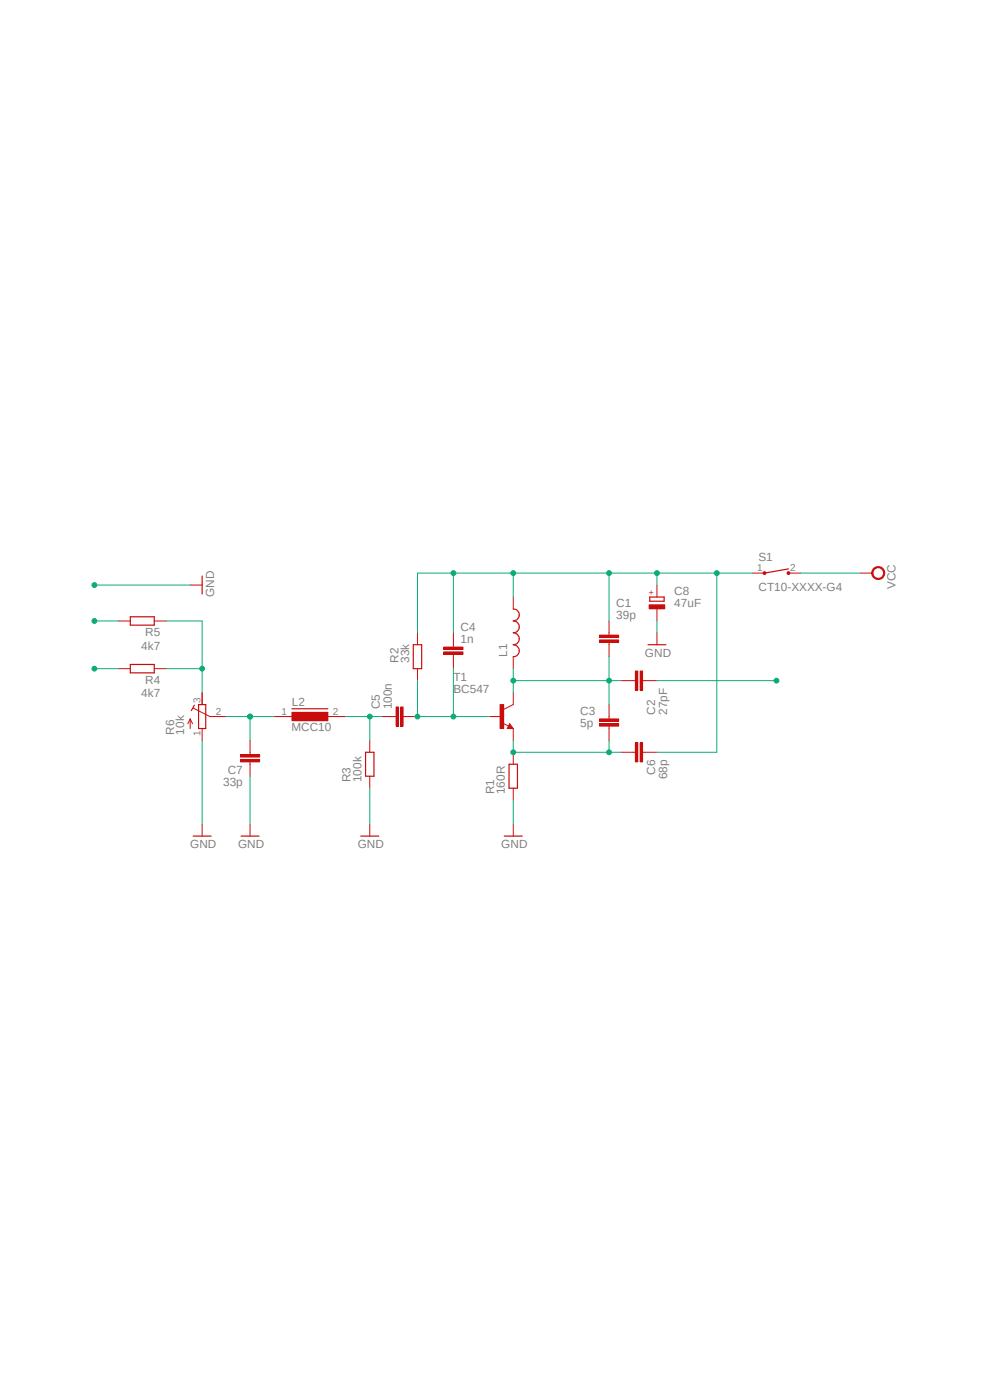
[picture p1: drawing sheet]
<svg xmlns="http://www.w3.org/2000/svg" width="210mm" height="297mm" viewBox="0 0 210 297" stroke-linecap="round" stroke-linejoin="round" font-family="sans-serif">
<path d="M19 116.5l171.8 64.1M190.8 116.5l-171.8 64.1" fill="none" stroke="#fff" stroke-width=".21"/>
<path d="M129.2 134.2v.5M129.2 136.3v.5" fill="none" stroke="#c90d0c" stroke-width=".21"/>
<path d="M127.2 135.8h4v.5h-4z" fill-rule="evenodd" fill="#c90d0c"/>
<path d="M127.2 135.8h4v.5h-4z" fill="none" stroke="#c90d0c" stroke-width=".21"/>
<path d="M127.2 134.7h4v.6h-4z" fill-rule="evenodd" fill="#c90d0c"/>
<path d="M127.2 134.7h4v.6h-4zM129.2 131.7v2.5M129.2 136.8v2.5" fill="none" stroke="#c90d0c" stroke-width=".21"/>
<path d="M137.8 126.7h3.1v.9h-3.1z" fill="none" stroke="#c90d0c" stroke-width=".25"/>
<path d="M137.7 128.3h3.3v.9h-3.3z" fill-rule="evenodd" fill="#c90d0c"/>
<path d="M108.9 126.7v2.5M108.9 139.3v2.6M137.7 128.3h3.3v.9h-3.3zM139.4 124.1v2.6M139.4 129.2v2.5M106.6 153.4l1.3 .7M108.1 153.5l.8 1.1h-1.3zM108.9 159.6v2.5M108.9 149.5l-2.1 1M108.9 167.2v2.6" fill="none" stroke="#c90d0c" stroke-width=".21"/>
<path d="M108.9 129.2a1.27 1.27 0 0 1 1.3 1.3 1.27 1.27 0 0 1-1.3 1.2 1.25 1.25 0 0 1 1.3 1.3 1.25 1.25 0 0 1-1.3 1.2 1.27 1.27 0 0 1 1.3 1.3 1.27 1.27 0 0 1-1.3 1.3 1.27 1.27 0 0 1 1.3 1.2 1.27 1.27 0 0 1-1.3 1.3M108.1 154.1l.1 .2h-.3l.2-.5 .5 .6h-.7M108 162.1h1.8v5.1h-1.8z" fill="none" stroke="#c90d0c" stroke-width=".25"/>
<path d="M106.1 149.5h.7v5.1h-.7z" fill-rule="evenodd" fill="#c90d0c"/>
<path d="M103.8 152h2.5M106.1 149.5h.7v5.1h-.7zM108.9 146.9v2.6M108.9 154.6v2.5M134.3 144.4h.5M136.3 144.4h.5" fill="none" stroke="#c90d0c" stroke-width=".21"/>
<path d="M134.8 142.4h.5v4h-.5z" fill-rule="evenodd" fill="#c90d0c"/>
<path d="M134.8 142.4h.5v4h-.5z" fill="none" stroke="#c90d0c" stroke-width=".21"/>
<path d="M135.8 142.4h.5v4h-.5z" fill-rule="evenodd" fill="#c90d0c"/>
<path d="M129.2 152v.5M129.2 154.1v.5M131.7 144.4h2.6M135.8 142.4h.5v4h-.5zM136.8 144.4h2.6" fill="none" stroke="#c90d0c" stroke-width=".21"/>
<path d="M127.2 153.5h4v.6h-4z" fill-rule="evenodd" fill="#c90d0c"/>
<path d="M127.2 153.5h4v.6h-4z" fill="none" stroke="#c90d0c" stroke-width=".21"/>
<path d="M127.2 152.5h4v.5h-4z" fill-rule="evenodd" fill="#c90d0c"/>
<path d="M127.2 152.5h4v.5h-4zM129.2 149.5v2.5M129.2 154.6v2.5M134.3 159.6h.5M136.3 159.6h.5" fill="none" stroke="#c90d0c" stroke-width=".21"/>
<path d="M134.8 157.6h.5v4h-.5z" fill-rule="evenodd" fill="#c90d0c"/>
<path d="M134.8 157.6h.5v4h-.5z" fill="none" stroke="#c90d0c" stroke-width=".21"/>
<path d="M135.8 157.6h.5v4h-.5z" fill-rule="evenodd" fill="#c90d0c"/>
<path d="M131.7 159.6h2.6M135.8 157.6h.5v4h-.5zM136.8 159.6h2.6" fill="none" stroke="#c90d0c" stroke-width=".21"/>
<path d="M167.3 120.7l-5.1 .9" fill="none" stroke="#c90d0c" stroke-width=".25"/>
<circle cx="162.2" cy="121.6" r=".3" fill="#c90d0c"/>
<circle cx="162.2" cy="121.6" r=".3" fill="none" stroke="#c90d0c" stroke-width=".21"/>
<circle cx="167.3" cy="121.6" r=".3" fill="#c90d0c"/>
<g fill="none" stroke="#c90d0c" stroke-width=".21">
<path d="M96.2 136.8v.5M96.2 138.8v.5M159.6 121.6h2.6M167.3 121.6h2.5M78.4 157.1v2.5M78.4 164.7v2.5"/>
<circle cx="167.3" cy="121.6" r=".3"/>
</g>
<path d="M77.6 159.6h1.7v5.1h-1.7z" fill="none" stroke="#c90d0c" stroke-width=".25"/>
<path d="M94.1 138.3h4.1v.5h-4.1z" fill-rule="evenodd" fill="#c90d0c"/>
<path d="M94.1 138.3h4.1v.5h-4.1z" fill="none" stroke="#c90d0c" stroke-width=".21"/>
<path d="M94.1 137.3h4.1v.5h-4.1z" fill-rule="evenodd" fill="#c90d0c"/>
<path d="M94.1 137.3h4.1v.5h-4.1zM96.2 134.2v2.6M96.2 139.3v2.6M83.5 152h.5M85.5 152h.5" fill="none" stroke="#c90d0c" stroke-width=".21"/>
<path d="M85 150h.5v4.1h-.5z" fill-rule="evenodd" fill="#c90d0c"/>
<path d="M85 150h.5v4.1h-.5z" fill="none" stroke="#c90d0c" stroke-width=".21"/>
<path d="M84 150h.5v4.1h-.5z" fill-rule="evenodd" fill="#c90d0c"/>
<path d="M53 159.6v.5M81 152h2.5M84 150h.5v4.1h-.5zM86 152h2.6M53 161.6v.5" fill="none" stroke="#c90d0c" stroke-width=".21"/>
<path d="M51 160.1h4.1v.5h-4.1z" fill-rule="evenodd" fill="#c90d0c"/>
<path d="M51 160.1h4.1v.5h-4.1z" fill="none" stroke="#c90d0c" stroke-width=".21"/>
<path d="M51 161.1h4.1v.5h-4.1z" fill-rule="evenodd" fill="#c90d0c"/>
<path d="M25.1 131.7h2.5M32.7 131.7h2.6M88.6 134.2v2.6M139.4 134.2v2.6M25.1 141.9h2.5M32.7 141.9h2.6M53 157.1v2.5M88.6 141.9v2.5M51 161.1h4.1v.5h-4.1zM53 162.1v2.6M108.9 174.8v2.6" fill="none" stroke="#c90d0c" stroke-width=".21"/>
<path d="M27.6 130.9h5.1v1.7h-5.1zM87.7 136.8h1.8v5.1h-1.8zM137.5 136.8h3.8M27.6 141h5.1v1.7h-5.1zM107 177.4h3.8" fill="none" stroke="#c90d0c" stroke-width=".25"/>
<path d="M185.3 120.7a1.39 1.39 0 0 1 2.2 .2 1.39 1.39 0 0 1-.8 2 1.39 1.39 0 0 1-1.8-1.3h.3a1.13 1.13 0 0 1 1.5-1.1 1.13 1.13 0 0 1 .4 1.8 1.13 1.13 0 0 1-1.8-.3l-.1-.4h-.3z" fill-rule="evenodd" fill="#c90d0c"/>
<path d="M40.3 124.1h2.6M182.5 121.6h2.5M185.3 120.7a1.39 1.39 0 0 1 2.2 .2 1.39 1.39 0 0 1-.8 2 1.39 1.39 0 0 1-1.8-1.3h.3a1.13 1.13 0 0 1 1.5-1.1 1.13 1.13 0 0 1 .4 1.8 1.13 1.13 0 0 1-1.8-.3l-.1-.4h-.3zM40.3 152.5v2.1M40.3 152.5l-.5 1M40.3 152.5l.6 1M41 150.2l3.5 1.8h3.5M42.9 146.9v2.6M42.9 154.6v2.5M42.9 174.8v2.6M53 174.8v2.6M78.4 174.8v2.6" fill="none" stroke="#c90d0c" stroke-width=".21"/>
<path d="M42.9 122.2v3.8M41.2 149.6l-.6 1.1M42.1 149.5h1.5v5.1h-1.5zM61.9 150.4h7.7M41 177.4h3.8M51.1 177.4h3.8M76.5 177.4h3.8" fill="none" stroke="#c90d0c" stroke-width=".25"/>
<path d="M61.9 151.1h7.7v1.8h-7.7z" fill-rule="evenodd" fill="#c90d0c"/>
<path d="M58.1 152h5.1M61.9 151.1h7.7v1.8h-7.7zM68.3 152h5.1" fill="none" stroke="#c90d0c" stroke-width=".21"/>
<path d="M129.2 139.3v10.2M108.9 141.9v5M129.2 144.4h2.5" fill="none" stroke="#0dab76" stroke-width=".21"/>
<circle cx="129.2" cy="144.4" r=".51" fill="#0dab76"/>
<g fill="none" stroke="#0dab76" stroke-width=".21">
<path d="M108.9 144.4h20.3"/>
<circle cx="129.2" cy="144.4" r=".51"/>
</g>
<circle cx="108.9" cy="144.4" r=".51" fill="#0dab76"/>
<g fill="none" stroke="#0dab76" stroke-width=".21">
<path d="M48 152h10.1M53 152v5.1"/>
<circle cx="108.9" cy="144.4" r=".51"/>
</g>
<circle cx="53" cy="152" r=".51" fill="#0dab76"/>
<g fill="none" stroke="#0dab76" stroke-width=".21">
<path d="M73.4 152h7.6M78.4 152v5.1"/>
<circle cx="53" cy="152" r=".51"/>
</g>
<circle cx="78.4" cy="152" r=".51" fill="#0dab76"/>
<g fill="none" stroke="#0dab76" stroke-width=".21">
<path d="M96.2 141.9v10.1h-7.6v-7.6"/>
<circle cx="78.4" cy="152" r=".51"/>
</g>
<circle cx="88.6" cy="152" r=".51" fill="#0dab76"/>
<g fill="none" stroke="#0dab76" stroke-width=".21">
<path d="M96.2 152h7.6"/>
<circle cx="88.6" cy="152" r=".51"/>
</g>
<circle cx="96.2" cy="152" r=".51" fill="#0dab76"/>
<g fill="none" stroke="#0dab76" stroke-width=".21">
<path d="M96.2 121.6v12.6M108.9 126.7v-5.1h-20.3v12.6"/>
<circle cx="96.2" cy="152" r=".51"/>
</g>
<circle cx="96.2" cy="121.6" r=".51" fill="#0dab76"/>
<g fill="none" stroke="#0dab76" stroke-width=".21">
<path d="M108.9 121.6h20.3v10.1"/>
<circle cx="96.2" cy="121.6" r=".51"/>
</g>
<circle cx="108.9" cy="121.6" r=".51" fill="#0dab76"/>
<g fill="none" stroke="#0dab76" stroke-width=".21">
<path d="M129.2 121.6h10.2v2.5"/>
<circle cx="108.9" cy="121.6" r=".51"/>
</g>
<circle cx="129.2" cy="121.6" r=".51" fill="#0dab76"/>
<g fill="none" stroke="#0dab76" stroke-width=".21">
<path d="M139.4 121.6h12.7v38h-12.7"/>
<circle cx="129.2" cy="121.6" r=".51"/>
</g>
<circle cx="139.4" cy="121.6" r=".51" fill="#0dab76"/>
<g fill="none" stroke="#0dab76" stroke-width=".21">
<path d="M152.1 121.6h7.5"/>
<circle cx="139.4" cy="121.6" r=".51"/>
</g>
<circle cx="152.1" cy="121.6" r=".51" fill="#0dab76"/>
<g fill="none" stroke="#0dab76" stroke-width=".21">
<path d="M139.4 144.4h25.3"/>
<circle cx="152.1" cy="121.6" r=".51"/>
</g>
<circle cx="164.7" cy="144.4" r=".51" fill="#0dab76"/>
<g fill="none" stroke="#0dab76" stroke-width=".21">
<path d="M20 124.1h20.3M139.4 131.7v2.5M53 164.7v10.1M78.4 167.2v7.6M108.9 169.8v5"/>
<circle cx="164.7" cy="144.4" r=".51"/>
</g>
<circle cx="20" cy="124.1" r=".51" fill="#0dab76"/>
<g fill="none" stroke="#0dab76" stroke-width=".21">
<path d="M42.9 157.1v17.7M108.9 157.1v2.5h22.8M129.2 157.1v2.5"/>
<circle cx="20" cy="124.1" r=".51"/>
</g>
<circle cx="129.2" cy="159.6" r=".51" fill="#0dab76"/>
<circle cx="129.2" cy="159.6" r=".51" fill="none" stroke="#0dab76" stroke-width=".21"/>
<circle cx="108.9" cy="159.6" r=".51" fill="#0dab76"/>
<g fill="none" stroke="#0dab76" stroke-width=".21">
<path d="M42.9 131.7v15.2M169.8 121.6h12.7M35.3 141.9h7.6"/>
<circle cx="108.9" cy="159.6" r=".51"/>
</g>
<circle cx="42.9" cy="141.9" r=".51" fill="#0dab76"/>
<g fill="none" stroke="#0dab76" stroke-width=".21">
<path d="M35.3 131.7h7.6M20 141.9h5.1"/>
<circle cx="42.9" cy="141.9" r=".51"/>
</g>
<circle cx="20" cy="141.9" r=".51" fill="#0dab76"/>
<g fill="none" stroke="#0dab76" stroke-width=".21">
<path d="M20 131.7h5.1"/>
<circle cx="20" cy="141.9" r=".51"/>
</g>
<circle cx="20" cy="131.7" r=".51" fill="#0dab76"/>
<circle cx="20" cy="131.7" r=".51" fill="none" stroke="#0dab76" stroke-width=".21"/>
<circle cx="53" cy="152" r=".51" fill="#0dab76"/>
<circle cx="53" cy="152" r=".51" fill="none" stroke="#0dab76" stroke-width=".21"/>
<g font-size="2.5" fill="#808080">
<text x="160.9" y="119">S1</text>
<text x="160.9" y="125.4">CT10-XXXX-G4</text>
<text x="190" y="125" transform="rotate(-90 190 125)">VCC</text>
<text x="45.4" y="126.7" transform="rotate(-90 45.4 126.7)">GND</text>
<text x="130.7" y="131.4">39p</text>
<text x="130.7" y="128.8">C1</text>
<text x="143" y="128.7">47uF</text>
<text x="143" y="126.2">C8</text>
<text x="29.9" y="137.8">4k7</text>
<text x="30.8" y="135">R5</text>
<text x="97.7" y="136.4">1n</text>
<text x="97.7" y="133.9">C4</text>
<text x="84.5" y="140.6" transform="rotate(-90 84.5 140.6)">R2</text>
<text x="86.8" y="140.6" transform="rotate(-90 86.8 140.6)">33k</text>
<text x="107.6" y="139.3" transform="rotate(-90 107.6 139.3)">L1</text>
<text x="136.8" y="139.3">GND</text>
<text x="29.9" y="148">4k7</text>
<text x="30.8" y="145.2">R4</text>
<text x="61.9" y="149.7">L2</text>
<text x="96.2" y="146.9">BC547</text>
<text x="96.2" y="144.4">T1</text>
<text x="36.9" y="155.8" transform="rotate(-90 36.9 155.8)">R6</text>
<text x="39.1" y="155.8" transform="rotate(-90 39.1 155.8)">10k</text>
<text x="61.8" y="155.1">MCC10</text>
<text x="80.6" y="150.5" transform="rotate(-90 80.6 150.5)">C5</text>
<text x="83.1" y="150.5" transform="rotate(-90 83.1 150.5)">100n</text>
<text x="123.1" y="154.2">5p</text>
<text x="123.1" y="151.6">C3</text>
<text x="139" y="151.7" transform="rotate(-90 139 151.7)">C2</text>
<text x="141.5" y="151.6" transform="rotate(-90 141.5 151.6)">27pF</text>
<text x="47.3" y="166.8">33p</text>
<text x="48.3" y="164.3">C7</text>
<text x="74.4" y="165.9" transform="rotate(-90 74.4 165.9)">R3</text>
<text x="76.7" y="165.9" transform="rotate(-90 76.7 165.9)">100k</text>
<text x="139" y="164.3" transform="rotate(-90 139 164.3)">C6</text>
<text x="141.5" y="165.3" transform="rotate(-90 141.5 165.3)">68p</text>
<text x="104.9" y="168.5" transform="rotate(-90 104.9 168.5)">R1</text>
<text x="107.1" y="168.5" transform="rotate(-90 107.1 168.5)">160R</text>
<text x="40.3" y="179.9">GND</text>
<text x="50.5" y="179.9">GND</text>
<text x="75.9" y="179.9">GND</text>
<text x="106.3" y="179.9">GND</text>
</g>
<g font-size="2.1" fill="#808080">
<text x="160.7" y="121.2">1</text>
<text x="167.6" y="121.2">2</text>
<text x="42.5" y="149.1" transform="rotate(-90 42.5 149.1)">3</text>
<text x="45.8" y="151.6">2</text>
<text x="59.7" y="151.6">1</text>
<text x="70.6" y="151.6">2</text>
<text x="42.5" y="156.1" transform="rotate(-90 42.5 156.1)">1</text>
</g>
<text font-size="1.8" fill="#c90d0c" x="138.8" y="126.2" transform="rotate(-90 138.8 126.2)">+</text>
</svg>
